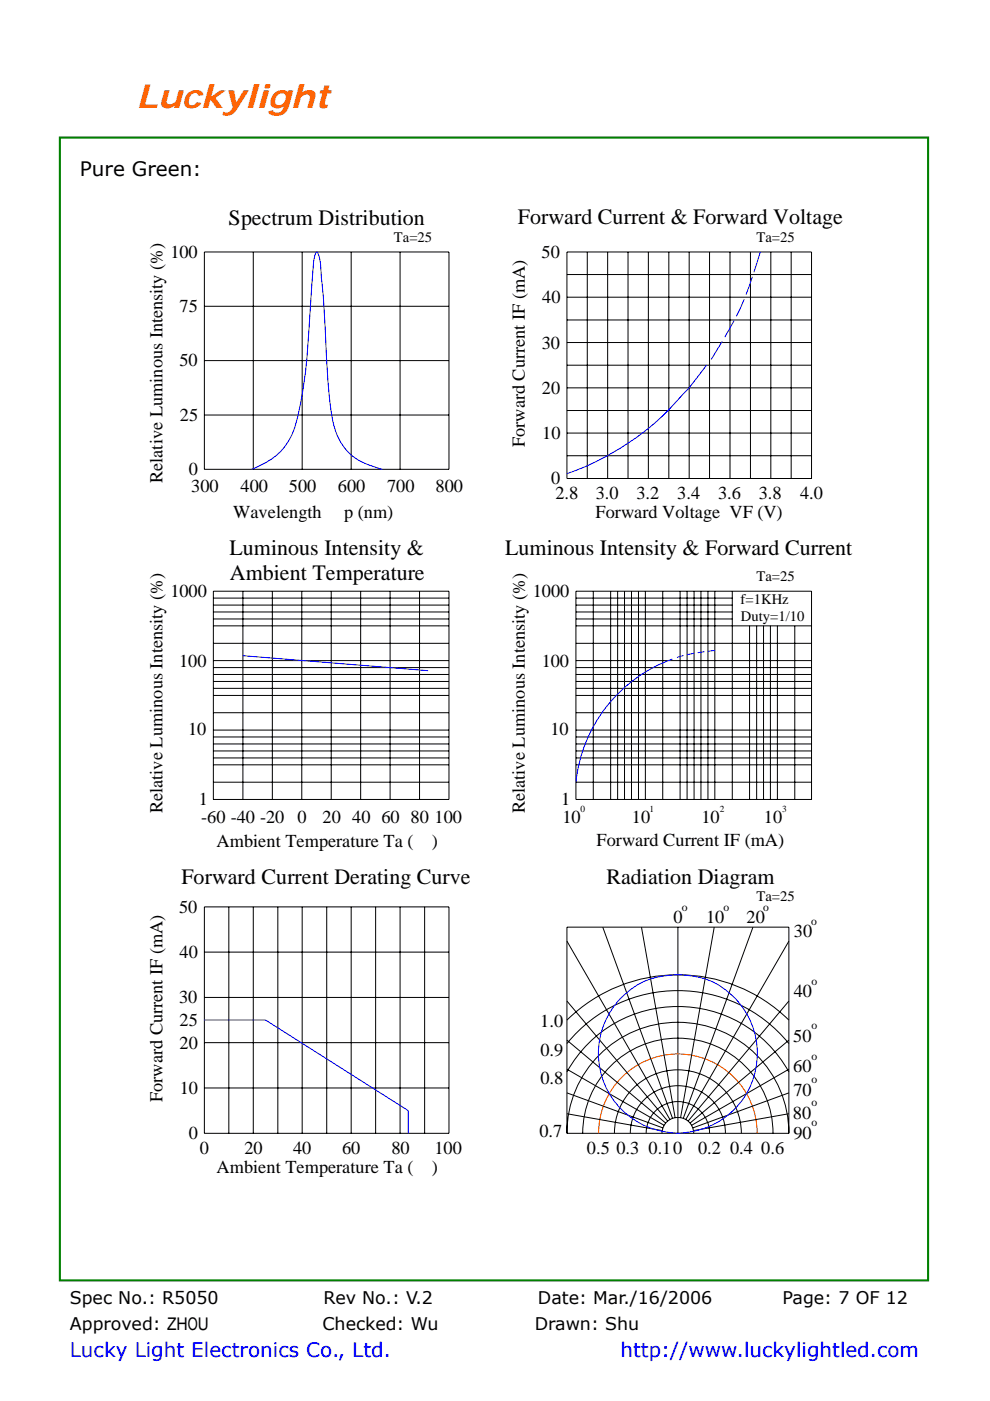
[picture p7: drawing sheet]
<svg xmlns="http://www.w3.org/2000/svg" width="210mm" height="297mm" viewBox="0 0 210 297" stroke-linecap="round" stroke-linejoin="round" font-family="sans-serif">
<path d="M12.7 29.2h184.1v242.3h-184.1z" fill="none" stroke="#008000" stroke-width=".44"/>
<g fill="none" stroke="#000" stroke-width=".21">
<path d="M43.3 53.4h51.9v46.1h-51.9zM53.7 53.4v46.1M64.1 53.4v46.1M74.5 53.4v46.1M84.9 53.4v46.1M120.2 53.4h51.9v48.1h-51.9zM120.2 58.2h51.9M124.6 53.4v48.1M128.9 53.4v48.1M133.2 53.4v48.1M137.5 53.4v48.1M141.9 53.4v48.1"/>
<path d="M146.2 53.4v48.1M150.5 53.4v48.1M154.8 53.4v48.1M159.2 53.4v48.1M163.5 53.4v48.1M167.8 53.4v48.1M43.3 76.5h51.9M43.3 64.9h51.9M120.2 63h51.9M120.2 67.8h51.9M120.2 72.6h51.9M120.2 77.4h51.9"/>
<path d="M43.3 88h51.9M120.2 82.2h51.9M120.2 87h51.9M120.2 91.8h51.9M120.2 96.6h51.9M45.3 125.3h49.9v44.2h-49.9zM45.3 126.8h49.9M45.3 128.3h49.9M45.3 129.8h49.9M45.3 131.2h49.9M45.3 132.7h49.9M45.3 136.4h49.9"/>
<path d="M51.5 125.3v44.2M57.8 125.3v44.2M64 125.3v44.2M70.3 125.3v44.2M76.5 125.3v44.2M82.7 125.3v44.2M89 125.3v44.2M122.2 125.3h49.9v44.2h-49.9zM122.2 126.8h33.1M122.2 128.3h33.1M122.2 129.8h33.1M122.2 131.2h33.1"/>
<path d="M122.2 132.7h49.9M122.2 136.4h49.9M125.8 125.3v44.2M129.5 125.3v44.2M131 125.3v44.2M132.5 125.3v44.2M133.9 125.3v44.2M135.4 125.3v44.2M136.9 125.3v44.2M140.6 125.3v44.2M144.3 125.3v44.2M145.7 125.3v44.2"/>
<path d="M147.2 125.3v44.2M148.7 125.3v44.2M150.2 125.3v44.2M151.6 125.3v44.2M155.3 125.3v44.2M159 132.7v36.8M160.5 132.7v36.8M161.9 132.7v36.8M163.4 132.7v36.8M164.9 132.7v36.8M168.6 132.7v36.8M45.3 140.1h49.9"/>
<path d="M45.3 154.8h49.9M45.3 141.5h49.9M45.3 143h49.9M45.3 144.5h49.9M45.3 145.9h49.9M45.3 147.4h49.9M45.3 151.1h49.9M45.3 156.3h49.9M45.3 157.7h49.9M45.3 159.2h49.9M122.2 140.1h49.9M122.2 154.8h49.9"/>
<path d="M122.2 141.5h49.9M122.2 143h49.9M122.2 144.5h49.9M122.2 145.9h49.9M122.2 147.4h49.9M122.2 151.1h49.9M122.2 156.3h49.9M122.2 157.7h49.9M122.2 159.2h49.9M45.3 160.7h49.9M45.3 162.2h49.9M45.3 165.8h49.9"/>
<path d="M122.2 160.7h49.9M122.2 162.2h49.9M122.2 165.8h49.9M43.3 192.3h51.9v48h-51.9zM48.5 192.3v48M53.7 192.3v48M58.9 192.3v48M64.1 192.3v48M69.3 192.3v48M74.5 192.3v48M79.7 192.3v48M84.9 192.3v48"/>
<path d="M90.1 192.3v48M120.2 199.5l21.9 37.9M127.8 196.6l14.8 40.5M136.1 196.6l7.1 40.4M143.8 196.6v43.7M151.5 196.6l-7.1 40.4M159.7 196.6l-14.8 40.5M167.3 199.5l-21.8 37.9M43.3 201.9h51.9M43.3 211.5h51.9M120.2 216.3a33.6 33.6 0 0 1 47.1 0M120.2 212.2l21.4 25.5"/>
<path d="M167.3 212.2l-21.4 25.5M43.3 221.1h51.9M43.3 230.7h51.9M120.2 227.3a26.9 26.9 0 0 1 47.1 0M120.2 221.3a30.3 30.3 0 0 1 47.1 0M120.2 236.1l20.3 3.6M120.2 231.7l20.4 7.4M120.2 226.7l20.7 11.9M120.2 220.5l21 17.6M167.3 236.1l-20.2 3.6M167.3 231.7l-20.4 7.4M167.3 226.7l-20.6 11.9"/>
<path d="M167.3 220.5l-21 17.6M120.2 240.3a23.5 23.5 0 0 1 23.6-23.6 23.5 23.5 0 0 1 23.5 23.6M120.2 240.3h47.1M120.2 240.3v-43.7h47.1v43.7M123.6 240.3a20.2 20.2 0 0 1 20.2-20.2 20.2 20.2 0 0 1 20.2 20.2M130.3 240.3a13.5 13.5 0 0 1 13.5-13.5 13.5 13.5 0 0 1 13.4 13.5M133.7 240.3a10.1 10.1 0 0 1 10.1-10.1 10.1 10.1 0 0 1 10.1 10.1M137.1 240.3a6.7 6.7 0 0 1 6.7-6.7 6.7 6.7 0 0 1 6.7 6.7M140.4 240.3a3.4 3.4 0 0 1 3.4-3.4 3.4 3.4 0 0 1 3.4 3.4"/>
</g>
<g fill="none" stroke="#00f" stroke-width=".21">
<path d="M159.6 58.7l-1.4 3.8M161.3 53.4l-1.4 4.3M149.9 77.4l-4.2 5.4a57.9 57.9 0 0 1-17.8 14.3 48.8 48.8 0 0 1-7.7 3.3M153.2 72.3l-2.3 3.9M155.7 68l-2 3.5M157.9 63.4l-1.7 3.7M53.4 99.5a14.7 14.7 0 0 0 8.2-6.7 37.7 37.7 0 0 0 2.7-10.7 384 384 0 0 0 2.1-25.3l.3-2.4 .3-.7 .2-.3a6.4 6.4 0 0 1 .9 4l.6 7.3 .6 12.9a66 66 0 0 0 1.7 13.3 11.3 11.3 0 0 0 8.2 8l1.9 .6M51.5 139l39.3 3.2M142.6 139.7a31.2 31.2 0 0 0-20.4 26.1M145 139l-1.4 .4M147.2 138.5l-1.5 .3M149.4 138.2l-1.4 .2"/>
<path d="M151.6 137.9l-1.4 .2M43.3 216.3h13l30.3 19.2v4.8M131.5 211.8a16.3 16.3 0 0 1 14.8-4.9 16.5 16.5 0 0 1 14.3 15.3 16.9 16.9 0 0 1-22.5 17 16.9 16.9 0 0 1-6.6-27.4z"/>
</g>
<path d="M127 240.3a16.8 16.8 0 0 1 16.8-16.8 16.8 16.8 0 0 1 16.8 16.8" fill="none" stroke="#f00" stroke-width=".21"/>
<text font-size="7" fill="#ff6500" x="29" y="22.9">Luckylight</text>
<g font-size="4.7">
<text x="48.5" y="47.7">Spectrum Distribution</text>
<text x="109.9" y="47.5">Forward Current &amp; Forward Voltage</text>
<text x="48.7" y="117.7">Luminous Intensity &amp;</text>
<text x="107.1" y="117.7">Luminous Intensity &amp; Forward Current</text>
<text x="48.7" y="123">Ambient Temperature</text>
<text x="38.5" y="187.3">Forward Current Derating Curve</text>
<text x="128.7" y="187.3">Radiation Diagram</text>
</g>
<text font-size="4.2" x="16.9" y="37.2">Pure Green:</text>
<g font-size="4.2" fill="#00f">
<text x="14.8" y="287.7">Lucky Light Electronics Co., Ltd.</text>
<text x="131.6" y="287.7">http://www.luckylightled.com</text>
</g>
<g font-size="3.9">
<text x="36.1" y="54.6">100</text>
<text x="114.9" y="54.7">50</text>
<text x="115" y="64.3">40</text>
<text x="38.1" y="66.2">75</text>
<text x="38.1" y="77.7">50</text>
<text x="114.9" y="73.9">30</text>
<text x="115" y="83.5">20</text>
<text x="38.1" y="89.2">25</text>
<text x="111.3" y="94.8" transform="rotate(-90 111.3 94.8)">Forward Current IF (mA)</text>
<text x="115" y="93.1">10</text>
<text x="40" y="100.7">0</text>
<text x="34.4" y="102.4" transform="rotate(-90 34.4 102.4)">Relative Luminous Intensity (%)</text>
<text x="40.6" y="104.4">300</text>
<text x="51" y="104.4">400</text>
<text x="61.3" y="104.4">500</text>
<text x="71.7" y="104.4">600</text>
<text x="82.1" y="104.4">700</text>
<text x="92.4" y="104.4">800</text>
<text x="116.9" y="102.7">0</text>
<text x="117.8" y="105.8">2.8</text>
<text x="126.3" y="105.8">3.0</text>
<text x="135" y="105.8">3.2</text>
<text x="143.7" y="105.8">3.4</text>
<text x="152.3" y="105.8">3.6</text>
<text x="160.9" y="105.8">3.8</text>
<text x="169.7" y="105.8">4.0</text>
<text x="49.4" y="109.8">Wavelength</text>
<text x="73" y="109.8">p (nm)</text>
<text x="126.3" y="109.8">Forward Voltage VF (V)</text>
<text x="36.1" y="126.6">1000</text>
<text x="113" y="126.6">1000</text>
<text x="38" y="141.4">100</text>
<text x="114.9" y="141.4">100</text>
<text x="39.9" y="155.9">10</text>
<text x="116.8" y="155.9">10</text>
<text x="34.4" y="172.4" transform="rotate(-90 34.4 172.4)">Relative Luminous Intensity (%)</text>
<text x="42.2" y="170.7">1</text>
<text x="111.3" y="172.4" transform="rotate(-90 111.3 172.4)">Relative Luminous Intensity (%)</text>
<text x="119" y="170.7">1</text>
<text x="42.7" y="174.4">-60 -40 -20</text>
<text x="46" y="179.5">Ambient Temperature Ta (</text>
<text x="63.1" y="174.4">0</text>
<text x="68.4" y="174.4">20 40 60 80 100</text>
<text x="91.6" y="179.5">)</text>
<text x="119.3" y="174.4">10</text>
<text x="126.5" y="179.4">Forward Current IF (mA)</text>
<text x="134" y="174.4">10</text>
<text x="148.8" y="174.4">10</text>
<text x="162" y="174.4">10</text>
<text x="38" y="193.5">50</text>
<text x="142.9" y="195.8">0</text>
<text x="149.8" y="195.8">10</text>
<text x="158.3" y="195.8">20</text>
<text x="38.1" y="203.1">40</text>
<text x="168.4" y="198.7">30</text>
<text x="38" y="212.7">30</text>
<text x="168.4" y="211.4">40</text>
<text x="38.1" y="217.6">25</text>
<text x="114.6" y="217.8">1.0</text>
<text x="168.2" y="220.9">50</text>
<text x="38.1" y="222.4">20</text>
<text x="114.6" y="223.8">0.9</text>
<text x="168.3" y="227.3">60</text>
<text x="34.4" y="233.7" transform="rotate(-90 34.4 233.7)">Forward Current IF (mA)</text>
<text x="38.1" y="232">10</text>
<text x="114.6" y="229.8">0.8</text>
<text x="168.3" y="232.4">70</text>
<text x="168.2" y="237.2">80</text>
<text x="40" y="241.6">0</text>
<text x="42.4" y="244.7">0</text>
<text x="51.8" y="244.7">20</text>
<text x="62.2" y="244.7">40</text>
<text x="72.6" y="244.7">60</text>
<text x="83" y="244.7">80</text>
<text x="92.1" y="244.7">100</text>
<text x="114.4" y="241">0.7</text>
<text x="124.5" y="244.7">0.5</text>
<text x="130.7" y="244.7">0.3</text>
<text x="137.6" y="244.7">0.10</text>
<text x="148.1" y="244.7">0.2 0.4 0.6</text>
<text x="168.3" y="241.4">90</text>
<text x="46" y="248.7">Ambient Temperature Ta (</text>
<text x="91.6" y="248.7">)</text>
</g>
<g font-size="3.7">
<text x="14.8" y="276.4">Spec No.: R5050</text>
<text x="68.6" y="276.4">Rev No.: V.2</text>
<text x="114.1" y="276.4">Date: Mar./16/2006</text>
<text x="165.9" y="276.4">Page: 7 OF 12</text>
<text x="14.8" y="282.1">Approved: ZHOU</text>
<text x="68.4" y="282.1">Checked: Wu</text>
<text x="113.4" y="282.1">Drawn: Shu</text>
</g>
<g font-size="3.1">
<text x="83.6" y="51.2">Ta=25</text>
<text x="160.4" y="51.2">Ta=25</text>
<text x="160.4" y="123.3">Ta=25</text>
<text x="157.1" y="128">f=1KHz</text>
<text x="157.1" y="131.6">Duty=1/10</text>
<text x="160.4" y="191">Ta=25</text>
</g>
<g font-size="2.5">
<text x="144.6" y="193.1">o</text>
<text x="153.5" y="193.1">o</text>
<text x="161.9" y="193.1">o</text>
<text x="172" y="196.1">o</text>
<text x="172.1" y="208.8">o</text>
<text x="172.1" y="218.2">o</text>
<text x="172.1" y="224.7">o</text>
<text x="172.1" y="229.7">o</text>
<text x="172.1" y="234.6">o</text>
<text x="172.1" y="238.8">o</text>
</g>
<g font-size="2">
<text x="123.1" y="172.1">0</text>
<text x="137.7" y="172.1">1</text>
<text x="152.7" y="172.1">2</text>
<text x="165.9" y="172.1">3</text>
</g>
</svg>
